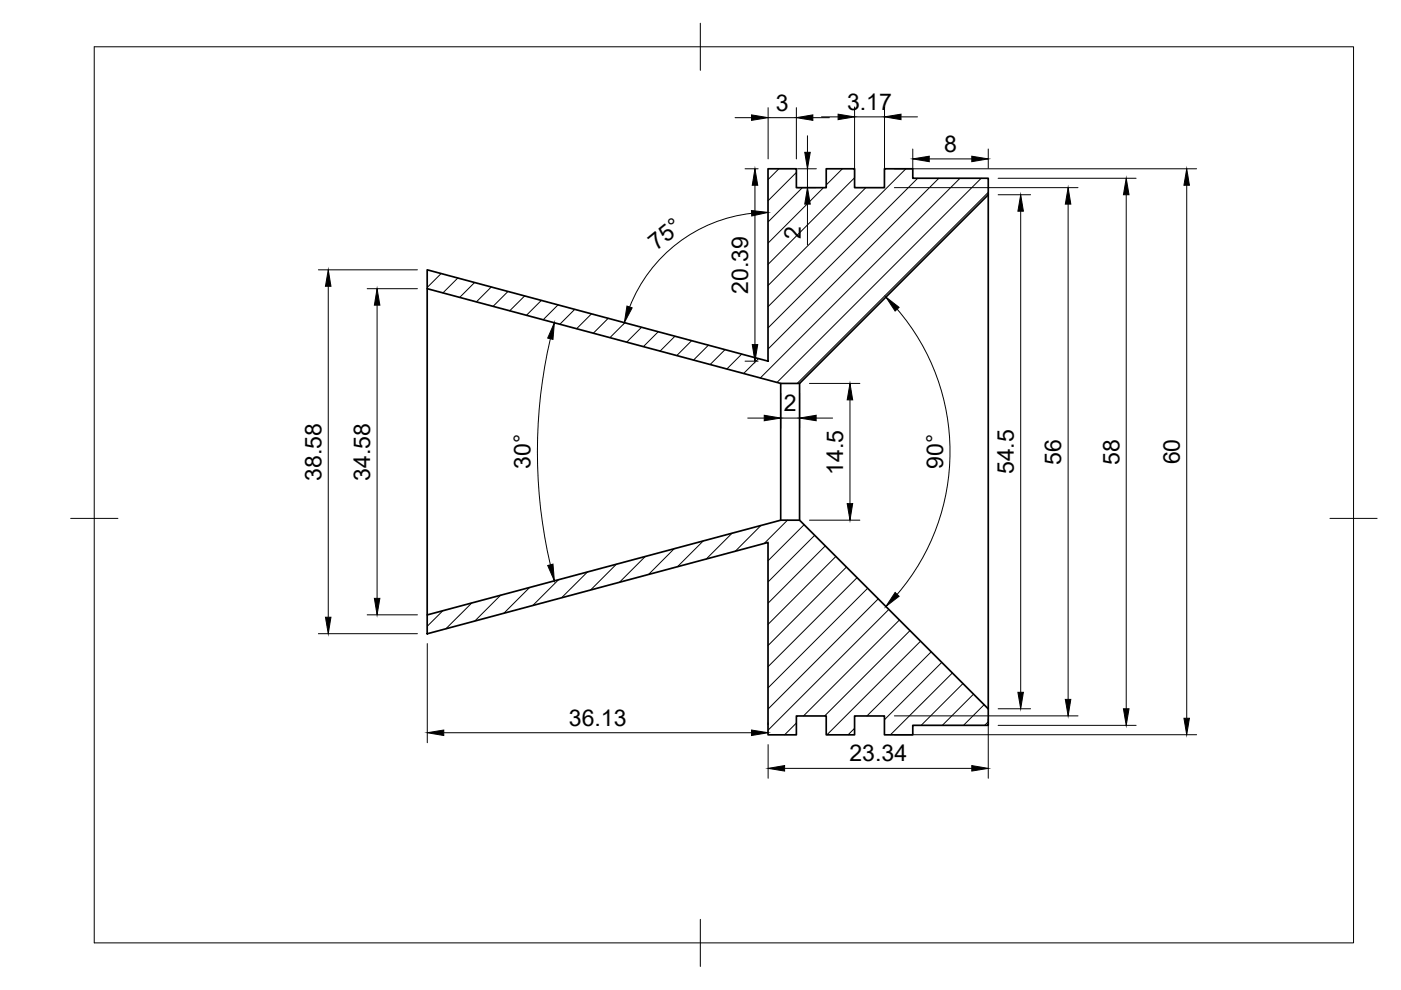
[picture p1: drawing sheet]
<svg xmlns="http://www.w3.org/2000/svg" width="297mm" height="210mm" viewBox="0 0 297 210" stroke-linecap="round" stroke-linejoin="round" font-family="sans-serif">
<!-- layer: Visible -->
<path d="M90.6 57.2l72.2 19.4v-40.8h6v4h6.4v-4h6v4h6.3v-4h6v2h16v3.5l-40 40h-4l-74.9-20.1zM209.5 41.3v109M90.6 61.2v69.2M165.5 81.3v29M169.5 81.3v29M90.6 130.4l74.9-20.1h4l40 40v3.5h-16v2h-6v-4h-6.3v4h-6v-4h-6.4v4h-6v-40.8l-72.2 19.4z" fill="none" stroke="#000" stroke-width=".36"/>
<!-- layer: BORDER -->
<path d="M20 9.9h267v190h-267zM148.5 4.9v10M15 109.9h10M282 109.9h10M148.5 194.9v10" fill="none" stroke="#000" stroke-width=".21"/>
<!-- layer: Hatching -->
<g fill="none" stroke="#000" stroke-width=".21">
<path d="M165.1 35.8l-2.2 2.3M168.8 36.6l-5.9 6M170.1 39.8l-7.2 7.2M174.6 39.8l-11.7 11.7M178.6 35.8l-3.4 3.4M181.2 37.7l-18.3 18.3M183.6 39.8l-20.7 20.7M187.6 35.8h-.1M192.1 35.8l-29.2 29.2M194.6 37.8l-31.7 31.7M199.1 37.8l-36.2 36.2M203.5 37.8l-42.3 42.3"/>
<path d="M208 37.8l-43.3 43.3M93.5 58l-2.9 2.9M97.1 58.9l-3.2 3.2M100.6 59.9l-3.1 3.1M209.5 40.8l-40.5 40.5M104.2 60.8l-3.2 3.2M107.7 61.8l-3.2 3.2M111.3 62.7l-3.2 3.2M114.8 63.7l-3.2 3.1M118.3 64.6l-3.1 3.2M121.9 65.6l-3.2 3.1M125.4 66.5l-3.1 3.2"/>
<path d="M128.9 67.5l-3.1 3.1M132.5 68.4l-3.2 3.2M136 69.4l-3.1 3.1M139.6 70.3l-3.2 3.2M143.1 71.3l-3.1 3.1M146.6 72.2l-3.1 3.2M150.2 73.2l-3.2 3.1M153.7 74.1l-3.1 3.2M157.3 75.1l-3.2 3.1M160.8 76l-3.1 3.2M130.7 119.6l-5.5 5.5M136.8 118l-5.4 5.4"/>
<path d="M143 116.3l-5.5 5.5M149.1 114.7l-5.5 5.5M155.2 113l-5.4 5.5M161.4 111.4l-5.5 5.5M167 110.3l-5 4.9M170.5 111.2l-7.6 7.7M172.7 113.5l-9.8 9.9M175 115.7l-12.1 12.2M177.2 118l-14.3 14.4M93.9 129.5l-3.3 3.3M100 127.8l-5.4 5.5M106.2 126.2l-5.5 5.4"/>
<path d="M112.3 124.6l-5.5 5.4M118.4 122.9l-5.4 5.5M124.6 121.3l-5.5 5.4M179.5 120.2l-16.6 16.7M181.7 122.5l-18.8 18.8M184 124.7l-21.1 21.1M186.2 127l-23.3 23.3M188.4 129.2l-25.5 25.6M190.7 131.5l-20.3 20.3M192.9 133.7l-18 18.1M195.2 135.9l-19.9 19.9M197.4 138.2l-13.6 13.6"/>
<path d="M168.8 153.3l-2.4 2.5M181.2 154.4l-1.4 1.4M193.5 155.6l-.2 .2M199.7 140.4l-12.2 12.2M201.9 142.7l-13.1 13.1M204.2 144.9l-8.9 8.9M206.4 147.2l-6.6 6.6M208.7 149.4l-4.4 4.4M209.5 153l-.7 .8"/>
</g>
<!-- layer: FD_Dimensions -->
<g fill="none" stroke="#000" stroke-width=".21">
<path d="M155.9 24.9h3.4M158 35.8h2.7M160.1 39.3v33.8M162.9 22.8v10.9M162.9 24.9h5.9M168.8 22.8v10.9M169.1 35.8h4M169.1 39.8h4M171.2 28.8v3.5M171.2 35.8v4M172.3 24.9h3.6M174.2 24.8h3.5"/>
<path d="M181.2 22.7v15M181.2 24.8h6.3M187.5 22.7v15M189.6 35.8h64.1M189.6 39.8h39M191 24.8h3.5M193.5 31.6v4.1M197 33.7h9M209.5 31.6v4.1M211.6 37.8h29.3M251.6 39.3v113M67.5 57.2h21"/>
<path d="M159.4 45.2a31.5 31.5 0 0 0-25.9 19.9M171.2 43.3v8.6M211.6 41.3h6.9M216.4 44.8v102M226.5 43.3v105M238.8 41.3v109M69.6 60.7v70.2M77.9 61.2h10.6M79.9 64.7v62.2M116.7 71.8a105.8 105.8 0 0 0 0 48M158 76.6h2.7M190.2 65.5a46.4 46.4 0 0 1 0 60.5"/>
<path d="M158.5 88.6h3.5M165.5 83.4v7.3M165.5 88.6h4M169.5 83.4v7.3M171.6 81.3h10.7M173 88.6h3.5M180.2 84.8v22M171.6 110.3h10.7M67.5 134.4h21M77.9 130.4h10.6M90.6 136.5v21M94.1 155.4h65.2"/>
<path d="M162.9 153.3v.4M162.9 157.9v7.1M189.6 155.8h64.1M189.6 151.8h39M209.5 152.4v12.6M211.6 153.8h29.3M211.6 150.3h6.9M166.3 162.9h39.7"/>
</g>
<g fill="#000" stroke="#000" stroke-width=".21">
<path d="M159.3 24.4l3.6 .5-3.6 .6zM160.1 35.8l.6 3.5h-1.2zM170.6 32.3h1.2l-.6 3.5zM168.8 24.9l3.5-.5v1.1zM177.7 24.2l3.5 .6-3.5 .6zM187.5 24.8l3.5-.6v1.2zM193.5 33.7l3.5-.6v1.2zM206 33.1l3.5 .6-3.5 .6zM251.6 35.8l.6 3.5h-1.2zM159.3 44.6l3.6 .4-3.5 .8zM171.2 39.8l.6 3.5h-1.2zM216.4 41.3l.6 3.5h-1.2z"/>
<path d="M226.5 39.8l.5 3.5h-1.1zM238.8 37.8l.6 3.5h-1.2zM69.6 57.2l.6 3.5h-1.2zM79.9 61.2l.6 3.5h-1.1zM117.5 68.4l-.3 3.6-1.1-.3zM132.9 64.9l1.1 .4-1.6 3.1zM159.5 73.1h1.2l-.6 3.5zM187.8 63l2.8 2.2-.8 .7zM162 88l3.5 .6-3.5 .6zM169.5 88.6l3.5-.6v1.2zM180.2 81.3l.6 3.5h-1.2zM116.1 119.9l1.1-.3 .3 3.5z"/>
<path d="M179.6 106.8h1.2l-.6 3.5zM69 130.9h1.2l-.6 3.5zM79.4 126.9h1.1l-.6 3.5zM189.8 125.6l.8 .8-2.8 2.2zM90.6 155.4l3.5-.6v1.1zM159.3 154.8l3.6 .6-3.6 .5zM215.8 146.8h1.2l-.6 3.5zM225.9 148.3h1.1l-.5 3.5zM238.2 150.3h1.2l-.6 3.5zM251 152.3h1.2l-.6 3.5zM162.9 162.9l3.4-.6v1.2zM206 162.3l3.5 .6-3.5 .6z"/>
</g>
<g font-size="4.9">
<text x="164.5" y="23.5">3</text>
<text x="179.6" y="23.3">3.17</text>
<text x="200.2" y="32.2">8</text>
<text x="139.2" y="53.3" transform="rotate(-39 139.2 53.3)">75°</text>
<text x="169.8" y="50.6" transform="rotate(-90 169.8 50.6)">2</text>
<text x="158.6" y="62.3" transform="rotate(-90 158.6 62.3)">20.39</text>
<text x="166.2" y="87.2">2</text>
<text x="68.1" y="101.9" transform="rotate(-90 68.1 101.9)">38.58</text>
<text x="78.5" y="101.9" transform="rotate(-90 78.5 101.9)">34.58</text>
<text x="112.5" y="99.4" transform="rotate(-90 112.5 99.4)">30°</text>
<text x="178.8" y="100.7" transform="rotate(-90 178.8 100.7)">14.5</text>
<text x="200" y="99.4" transform="rotate(-90 200 99.4)">90°</text>
<text x="214.9" y="100.6" transform="rotate(-90 214.9 100.6)">54.5</text>
<text x="225" y="98.5" transform="rotate(-90 225 98.5)">56</text>
<text x="237.3" y="98.5" transform="rotate(-90 237.3 98.5)">58</text>
<text x="250.1" y="98.5" transform="rotate(-90 250.1 98.5)">60</text>
<text x="120.6" y="153.9">36.13</text>
<text x="180.1" y="161.5">23.34</text>
</g>
</svg>
